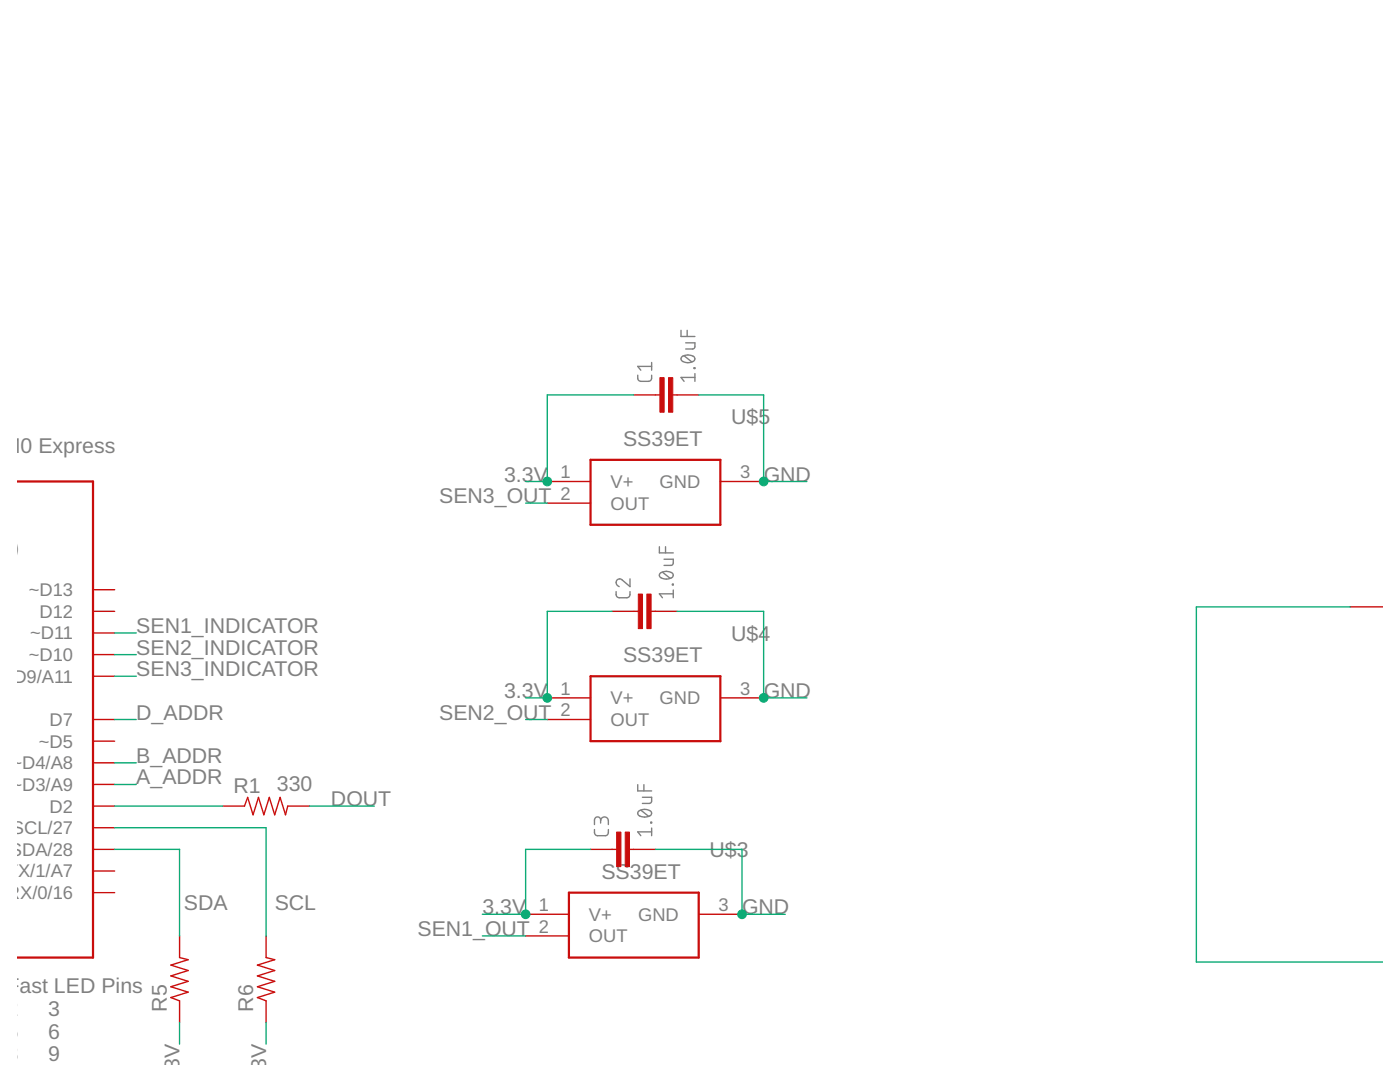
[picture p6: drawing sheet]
<svg xmlns="http://www.w3.org/2000/svg" width="279mm" height="216mm" viewBox="0 0 279 216" stroke-linecap="round" stroke-linejoin="round" font-family="sans-serif">
<g fill="none" stroke="#808080" stroke-width=".28">
<path d="M127.3 74.9v.8l.2 .3 .4 .1h1.5l.4-.1 .2-.3v-.8M130 72.3v1.6M130 73.1h-2.7l.6 .8M135.9 65.9v1.2h2.8M136.1 71.1a1.95 1.95 0 0 1 2.5 .3l.1 .2a1.45 1.45 0 0 1-2.1 .7 .64 .64 0 0 1-.6-.4 .64 .64 0 0 1 .1-.8zM136.5 71l1.6 1.2M136.8 68.4h1.9v.8l-.3 .4h-1.6M137.1 65.9v1.2M138.5 73.4h.2v.1h-.2zM138.7 75.3h-2.8l.6 .8M138.7 74.5v1.6M123 118v.9l.2 .2 .4 .2h1.5l.4-.2 .2-.2v-.9"/>
<path d="M125.7 115.5v1.6l-1.5-1.4a.76 .76 0 0 0-1.2 .3 .76 .76 0 0 0 .6 1.1M131.6 109.1v1.2h2.8M131.7 114.4a1.93 1.93 0 0 1 2.6 .2l.1 .2a1.45 1.45 0 0 1-2.1 .6l-.6-.3-.1-.3zM132.2 114.2l1.6 1.2M132.5 111.6h1.9l-.1 .9-.2 .3h-1.6M132.8 109.1v1.2M134.2 116.6h.2v.1h-.2zM134.4 118.5h-2.8l.6 .8M134.4 117.7v1.6M127.3 156.6v1.2h2.7M128.2 159.1h1.8v.8l-.1 .3-.3 .1h-1.4M128.5 156.6v1.2"/>
<path d="M118.6 165.5a1.13 1.13 0 0 0 .3 1.1l.4 .2 1.9-.2a1.13 1.13 0 0 0 .2-1.1M119.9 163.8a.77 .77 0 0 1 .7-.8 .77 .77 0 0 1 .8 .8v.7M119.9 164.2v-.6a.61 .61 0 0 0-.6-.6 .61 .61 0 0 0-.7 .6v.9M127.4 161.9a1.93 1.93 0 0 1 2.6 .2v.2a1.32 1.32 0 0 1-1.7 .7 .77 .77 0 0 1-.8-.2 .77 .77 0 0 1-.1-.9zM127.9 161.6l1.5 1.3M129.9 164.1h.1v.1h-.1zM130 166h-2.7l.6 .8M130 165.2v1.6"/>
</g>
<path d="M3.4 96.1h15.2v95h-15.2M117.9 91.8h25.9v12.9h-25.9zM117.9 134.9h25.9v13h-25.9zM113.5 178.1h25.9v13h-25.9z" fill="none" stroke="#c90d0c" stroke-width=".44"/>
<g fill="none" stroke="#c90d0c" stroke-width=".28">
<path d="M126.5 78.8h5.2M134.3 78.8h5.1M109.2 96.1h8.7M143.8 96.1h8.6M18.6 117.7h4.3M109.2 100.4h8.7M18.6 134.9h4.3M18.6 130.6h4.3M18.6 126.3h4.3M18.6 122h4.3M109.2 139.3h8.7M122.2 122h5.2"/>
<path d="M130 122h5.1M143.8 139.3h8.6M269.4 121.1h6.6M18.6 143.6h4.3M18.6 147.9h4.3M18.6 152.2h4.3M18.6 156.5h4.3M109.2 143.6h8.7M18.6 178.1h4.3M18.6 165.2h4.3M18.6 169.5h4.3M18.6 173.8h4.3"/>
<path d="M18.6 160.8h4.3M44.5 160.8h4.3l.6-1.7 1.1 3.5 1.1-3.5 1.1 3.5 1-3.5 1.1 3.5 1.1-3.5 1.1 3.5 .4-1.8h4.3M117.9 169.5h5.1M125.6 169.5h5.2M35.8 186.8v4.3l1.7 .4-3.4 1.1 3.4 1.1-3.4 1 3.4 1.1-3.4 1.1 3.4 1.1-3.4 1.1 1.7 .6v4.3M53.1 186.8v4.3l1.7 .4-3.4 1.1 3.4 1.1-3.4 1 3.4 1.1-3.4 1.1 3.4 1.1-3.4 1.1 1.7 .6v4.3M104.9 182.4h8.6M104.9 186.8h8.6M139.4 182.4h8.7"/>
</g>
<g fill="#c90d0c" stroke="#c90d0c" stroke-width=".2">
<path d="M133.4 75.4h.9v6.9h-.9z"/>
<path d="M131.7 75.4h.8v6.9h-.8z"/>
<path d="M129.1 118.5h.8v6.9h-.8z"/>
<path d="M127.4 118.5h.8v6.9h-.8z"/>
<path d="M124.8 166h.8v6.9h-.8z"/>
<path d="M123.1 166h.8v6.9h-.8z"/>
</g>
<g fill="none" stroke="#0dab76" stroke-width=".28">
<path d="M126.5 78.8h-17.3v17.3h-4.3M139.4 78.8h13v17.3h8.6M104.9 100.4h4.3M22.9 126.3h4.3M22.9 130.6h4.3M22.9 134.9h4.3M122.2 122h-13v17.3h-4.3M135.1 122h17.3v17.3h8.6M269.4 121.1h-30.6v70.9h37.2M22.9 143.6h4.3M22.9 156.5h4.3M22.9 152.2h4.3"/>
<path d="M104.9 143.6h4.3M22.9 169.5h12.9v17.3M22.9 165.2h30.2v21.6M22.9 160.8h21.6M61.7 160.8h13M117.9 169.5h-13v12.9h-8.6M130.8 169.5h17.3v12.9h8.6M96.3 186.8h8.6M35.8 204v4.3M53.1 204v4.3"/>
</g>
<g fill="#0dab76" stroke="#0dab76" stroke-width=".2">
<circle cx="152.4" cy="139.3" r=".87"/>
<circle cx="148.1" cy="182.4" r=".87"/>
<circle cx="152.4" cy="96.1" r=".87"/>
<circle cx="109.2" cy="139.3" r=".87"/>
<circle cx="104.9" cy="182.4" r=".87"/>
<circle cx="109.2" cy="96.1" r=".87"/>
</g>
<g font-size="4.3" fill="#808080">
<text x="124.3" y="88.9">SS39ET</text>
<text x="145.9" y="84.6">U$5</text>
<text x=".6" y="90.5">M0 Express</text>
<text x="87.6" y="100.4">SEN3_OUT</text>
<text x="100.6" y="96.1">3.3V</text>
<text x="152.4" y="96.1">GND</text>
<text x=".1" y="110.8">a)</text>
<text x="27.2" y="126.3">SEN1_INDICATOR</text>
<text x="27.2" y="130.6">SEN2_INDICATOR</text>
<text x="145.9" y="127.8">U$4</text>
<text x="27.2" y="134.9">SEN3_INDICATOR</text>
<text x="124.3" y="132.1">SS39ET</text>
<text x="27.2" y="143.6">D_ADDR</text>
<text x="87.6" y="143.6">SEN2_OUT</text>
<text x="100.6" y="139.3">3.3V</text>
<text x="152.4" y="139.3">GND</text>
<text x="27.2" y="152.2">B_ADDR</text>
<text x="27.2" y="156.5">A_ADDR</text>
<text x="46.6" y="158.3">R1</text>
<text x="55.3" y="157.8">330</text>
<text x="66.1" y="160.8">DOUT</text>
<text x="141.6" y="171">U$3</text>
<text x="120" y="175.3">SS39ET</text>
<text x="36.7" y="181.6">SDA</text>
<text x="54.8" y="181.6">SCL</text>
<text x="96.3" y="182.4">3.3V</text>
<text x="148.1" y="182.4">GND</text>
<text x="83.3" y="186.7">SEN1_OUT</text>
<text x="1.3" y="198.2">Fast LED Pins</text>
<text x="9.6" y="202.7">3</text>
<text x="33.3" y="201.9" transform="rotate(-90 33.3 201.9)">R5</text>
<text x="50.6" y="201.9" transform="rotate(-90 50.6 201.9)">R6</text>
<text x="1.3" y="207.3">5</text>
<text x="9.6" y="207.3">6</text>
<text x="1.3" y="211.8">8</text>
<text x="9.6" y="211.8">9</text>
<text x="35.8" y="214.6" transform="rotate(-90 35.8 214.6)">.3V</text>
<text x="53.1" y="214.6" transform="rotate(-90 53.1 214.6)">.3V</text>
</g>
<g font-size="3.7" fill="#808080">
<text x="111.9" y="95.5">1</text>
<text x="147.7" y="95.5">3</text>
<text x="111.9" y="99.8">2</text>
<text x="121.8" y="97.4">V+</text>
<text x="121.8" y="101.7">OUT</text>
<text x="131.6" y="97.4">GND</text>
<text x="5.7" y="119">~D13</text>
<text x="7.9" y="123.3">D12</text>
<text x="5.7" y="131.9">~D10</text>
<text x="6" y="127.6">~D11</text>
<text x=".5" y="136.2">~D9/A11</text>
<text x="111.9" y="138.7">1</text>
<text x="111.9" y="143">2</text>
<text x="121.8" y="140.6">V+</text>
<text x="131.6" y="140.5">GND</text>
<text x="147.7" y="138.7">3</text>
<text x="7.8" y="149.2">~D5</text>
<text x="9.9" y="144.9">D7</text>
<text x="121.8" y="144.9">OUT</text>
<text x="2.3" y="153.5">~D4/A8</text>
<text x="2.3" y="157.8">~D3/A9</text>
<text x="2.4" y="166.4">SCL/27</text>
<text x="9.9" y="162.1">D2</text>
<text x="2" y="170.8">SDA/28</text>
<text x="1.4" y="179.4">RX/0/16</text>
<text x="1.4" y="175.1">TX/1/A7</text>
<text x="107.5" y="181.8">1</text>
<text x="117.5" y="183.7">V+</text>
<text x="127.3" y="183.7">GND</text>
<text x="143.4" y="181.8">3</text>
<text x="107.5" y="186.1">2</text>
<text x="117.5" y="188">OUT</text>
</g>
</svg>
